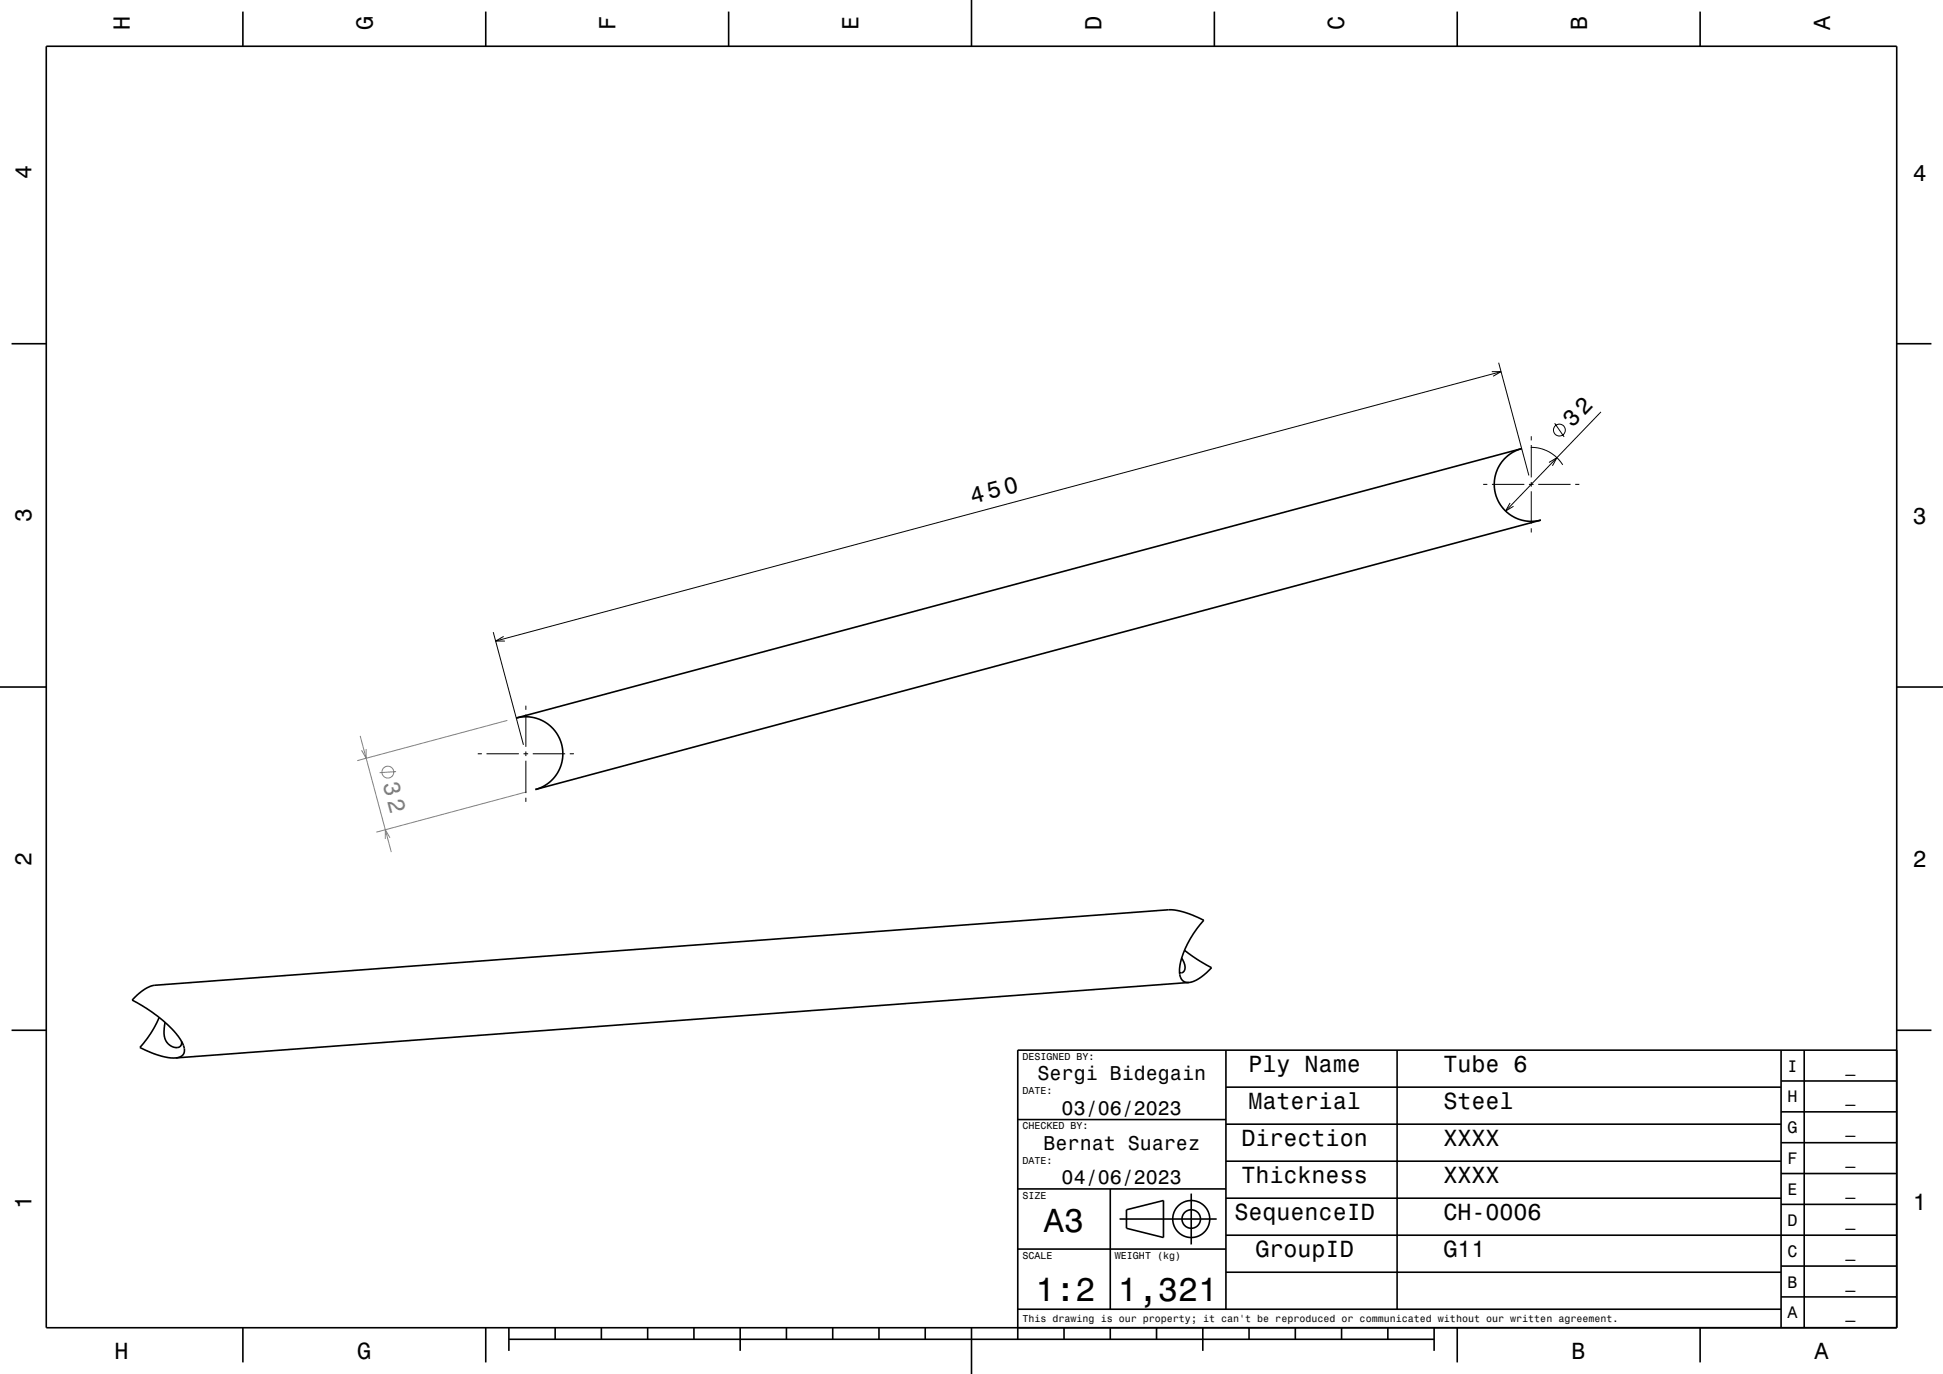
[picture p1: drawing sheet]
<svg xmlns="http://www.w3.org/2000/svg" width="420mm" height="297mm" viewBox="0 0 420 297" stroke-linecap="round" stroke-linejoin="round" font-family="sans-serif">
<g fill="none" stroke="#000" stroke-width=".22">
<path d="M324 78.4l6.5 24.4M322.5 80.3h2l-1.8 1M324.5 80.3l-217.4 58.3M330.9 96.7a8 8 0 0 1 6.9 3.8M331 94.3v.9M331 96.2v7M334.8 100l1.7-1.1-.9 1.8M336.1 91.5l2 2.9M346.1 89l-20.6 21.5M320.6 104.7h.9M322.5 104.7h7M326.4 108.7l-.9 1.8 1.7-1.1"/>
<path d="M330.5 104.7h1M331 104.2v1M331 106.2v7M331 114.2v.9M332.5 104.7h7M340.5 104.7h.9M106.6 136.6l6.5 24.4M108.9 137.6l-1.8 1h2M113.7 152.5v.9M113.7 154.4v7M103.3 162.9h.9M105.2 162.9h7"/>
<path d="M113.2 162.9h1M113.7 162.4v1M113.7 164.4v7M113.7 172.4v.9M115.2 162.9h7M123.2 162.9h.9"/>
<circle cx="337.1" cy="93" r="1.28"/>
</g>
<g fill="none" stroke="#808080" stroke-width=".22">
<path d="M77.9 159.1l6.7 25.1M109.7 155.7l-32.5 8.7M79.1 161.9v2l-.9-1.7M85.6 166.8l-3.5 .2M113.8 171.2l-32.4 8.7M84.3 181.1l-1-1.7v2"/>
<circle cx="83.8" cy="166.9" r="1.28"/>
</g>
<g fill="none" stroke="#000" stroke-width=".35">
<path d="M10 10h400v277h-400zM52.5 2.5v7.5M105 2.5v7.5M157.5 2.5v7.5M210 0v10M262.5 2.5v7.5M315 2.5v7.5M367.5 2.5v7.5M2.5 74.3h7.5M410 74.3h7.5M0 148.5h10M111.6 155.2l217.3-58.2a8 8 0 0 0-5.6 9.8 8 8 0 0 0 9.8 5.6l-217.4 58.3a8 8 0 0 0 5.7-9.8 8 8 0 0 0-9.8-5.7z"/>
<path d="M410 148.5h10M34.4 219.9a23.3 23.3 0 0 1-4.2 6.5 16.4 16.4 0 0 0 7.7 2.3M255.4 207.1a2.79 2.79 0 0 1 .5 2.8l-.5 .4-.4-.1M256 205.4l2.6 1.9 3.3 1.9a8.7 8.7 0 0 1-4.9 3.2M257 212.4a1.78 1.78 0 0 1-2-1.8 11.7 11.7 0 0 1 1.7-6.6l1.3-2.2 2.2-2.9a16.4 16.4 0 0 0-7.7-2.2l-219 16.3a7.5 7.5 0 0 0-4.3 2.6l-.6 .6a29 29 0 0 1 10.4 8.5l.4 .7a2.53 2.53 0 0 1 .3 2.4l-.6 .6-1.2 .3M257 212.4l-219.1 16.3M2.5 222.7h7.5M35.7 221a5.2 5.2 0 0 0 .6 4.6 1.87 1.87 0 0 0 2.8 .3l.1-.8M265 235h120M265 227v56M302 227v56M385 233.7h25"/>
<path d="M385 227v60M390 227v60M410 222.7h7.5M410 227h-190v62.5M220 257h45M220 242h45M240 257v26M257.5 258v11M265 259h120M265 251h120M265 243h120M385 253.7h25"/>
<path d="M385 247h25M385 240.3h25M220 270h45M242 263.5h21M243.5 261.5l8-2v8l-8-2zM265 275h120M265 267h145M385 273.7h25M385 260.3h25M52.5 287v7.5M105 287v7.5M110 289.5h200"/>
<path d="M110 287v5M120 287v2.5M130 287v2.5M140 287v2.5M150 287v2.5M160 287v5M170 287v2.5M180 287v2.5M190 287v2.5M200 287v2.5M210 287v10M220 283h165"/>
<path d="M230 287v2.5M240 287v2.5M250 287v2.5M260 287v5M270 287v2.5M280 287v2.5M290 287v2.5M300 287v2.5M310 287v5M315 287v7.5M367.5 287v7.5M385 280.3h25"/>
<circle cx="257.5" cy="263.5" r="2"/>
<circle cx="257.5" cy="263.5" r="4"/>
</g>
<g font-size="7.2">
<text x="225.7" y="266.3">A3</text>
<text x="223.8" y="281.3">1:2</text>
<text x="241.7" y="281.3">1,321</text>
</g>
<text font-size="5.1" x="210.2" y="108.9" transform="rotate(-15 210.2 108.9)">450</text>
<text font-size="5.1" fill="#808080" x="82.7" y="169.6" transform="rotate(75 82.7 169.6)">32</text>
<g font-size="5">
<text x="28.1" y="6.5" transform="rotate(-90 28.1 6.5)">H</text>
<text x="80.6" y="6.5" transform="rotate(-90 80.6 6.5)">G</text>
<text x="133.1" y="6.5" transform="rotate(-90 133.1 6.5)">F</text>
<text x="185.6" y="6.5" transform="rotate(-90 185.6 6.5)">E</text>
<text x="238.1" y="6.5" transform="rotate(-90 238.1 6.5)">D</text>
<text x="290.6" y="6.5" transform="rotate(-90 290.6 6.5)">C</text>
<text x="343.1" y="6.5" transform="rotate(-90 343.1 6.5)">B</text>
<text x="395.6" y="6.5" transform="rotate(-90 395.6 6.5)">A</text>
<text x="6.8" y="38.7" transform="rotate(-90 6.8 38.7)">4</text>
<text x="413.5" y="39">4</text>
<text x="339.9" y="92.5" transform="rotate(-46 339.9 92.5)">32</text>
<text x="6.8" y="112.9" transform="rotate(-90 6.8 112.9)">3</text>
<text x="413.5" y="113.2">3</text>
<text x="6.8" y="187.1" transform="rotate(-90 6.8 187.1)">2</text>
<text x="413.5" y="187.4">2</text>
<text x="269.9" y="231.8">Ply Name</text>
<text x="312" y="231.8">Tube 6</text>
<text x="269.9" y="239.8">Material</text>
<text x="312" y="239.8">Steel</text>
<text x="268.3" y="247.8">Direction</text>
<text x="312" y="247.8">XXXX</text>
<text x="268.3" y="255.8">Thickness</text>
<text x="312" y="255.8">XXXX</text>
<text x="6.8" y="261.3" transform="rotate(-90 6.8 261.3)">1</text>
<text x="266.8" y="263.8">SequenceID</text>
<text x="312" y="263.8">CH-0006</text>
<text x="413.5" y="261.6">1</text>
<text x="271.4" y="271.8">GroupID</text>
<text x="312" y="271.8">G11</text>
<text x="24.7" y="293.8">H</text>
<text x="77.2" y="293.8">G</text>
<text x="339.7" y="293.8">B</text>
<text x="392.2" y="293.8">A</text>
</g>
<g font-size="4.3">
<text x="224.3" y="233.5">Sergi Bidegain</text>
<text x="229.5" y="241">03/06/2023</text>
<text x="225.6" y="248.5">Bernat Suarez</text>
<text x="229.5" y="256">04/06/2023</text>
</g>
<g font-size="3.6">
<text x="386.4" y="231.6">I</text>
<text x="398.9" y="231.6">_</text>
<text x="386.4" y="238.3">H</text>
<text x="398.9" y="238.3">_</text>
<text x="386.4" y="245">G</text>
<text x="398.9" y="245">_</text>
<text x="386.4" y="251.6">F</text>
<text x="398.9" y="251.6">_</text>
<text x="386.4" y="258.3">E</text>
<text x="398.9" y="258.3">_</text>
<text x="386.4" y="265">D</text>
<text x="398.9" y="265">_</text>
<text x="386.4" y="271.6">C</text>
<text x="398.9" y="271.6">_</text>
<text x="386.4" y="278.3">B</text>
<text x="398.9" y="278.3">_</text>
<text x="386.4" y="285">A</text>
<text x="398.9" y="285">_</text>
</g>
<g font-size="2.2">
<text x="221" y="229.1">DESIGNED BY:</text>
<text x="221" y="236.6">DATE:</text>
<text x="221" y="244.1">CHECKED BY:</text>
<text x="221" y="251.6">DATE:</text>
<text x="221" y="259.1">SIZE</text>
<text x="221" y="272.1">SCALE</text>
<text x="241" y="272.1">WEIGHT (kg)</text>
<text x="221" y="285.8">This drawing is our property; it can't be reproduced or communicated without our written agreement.</text>
</g>
</svg>
